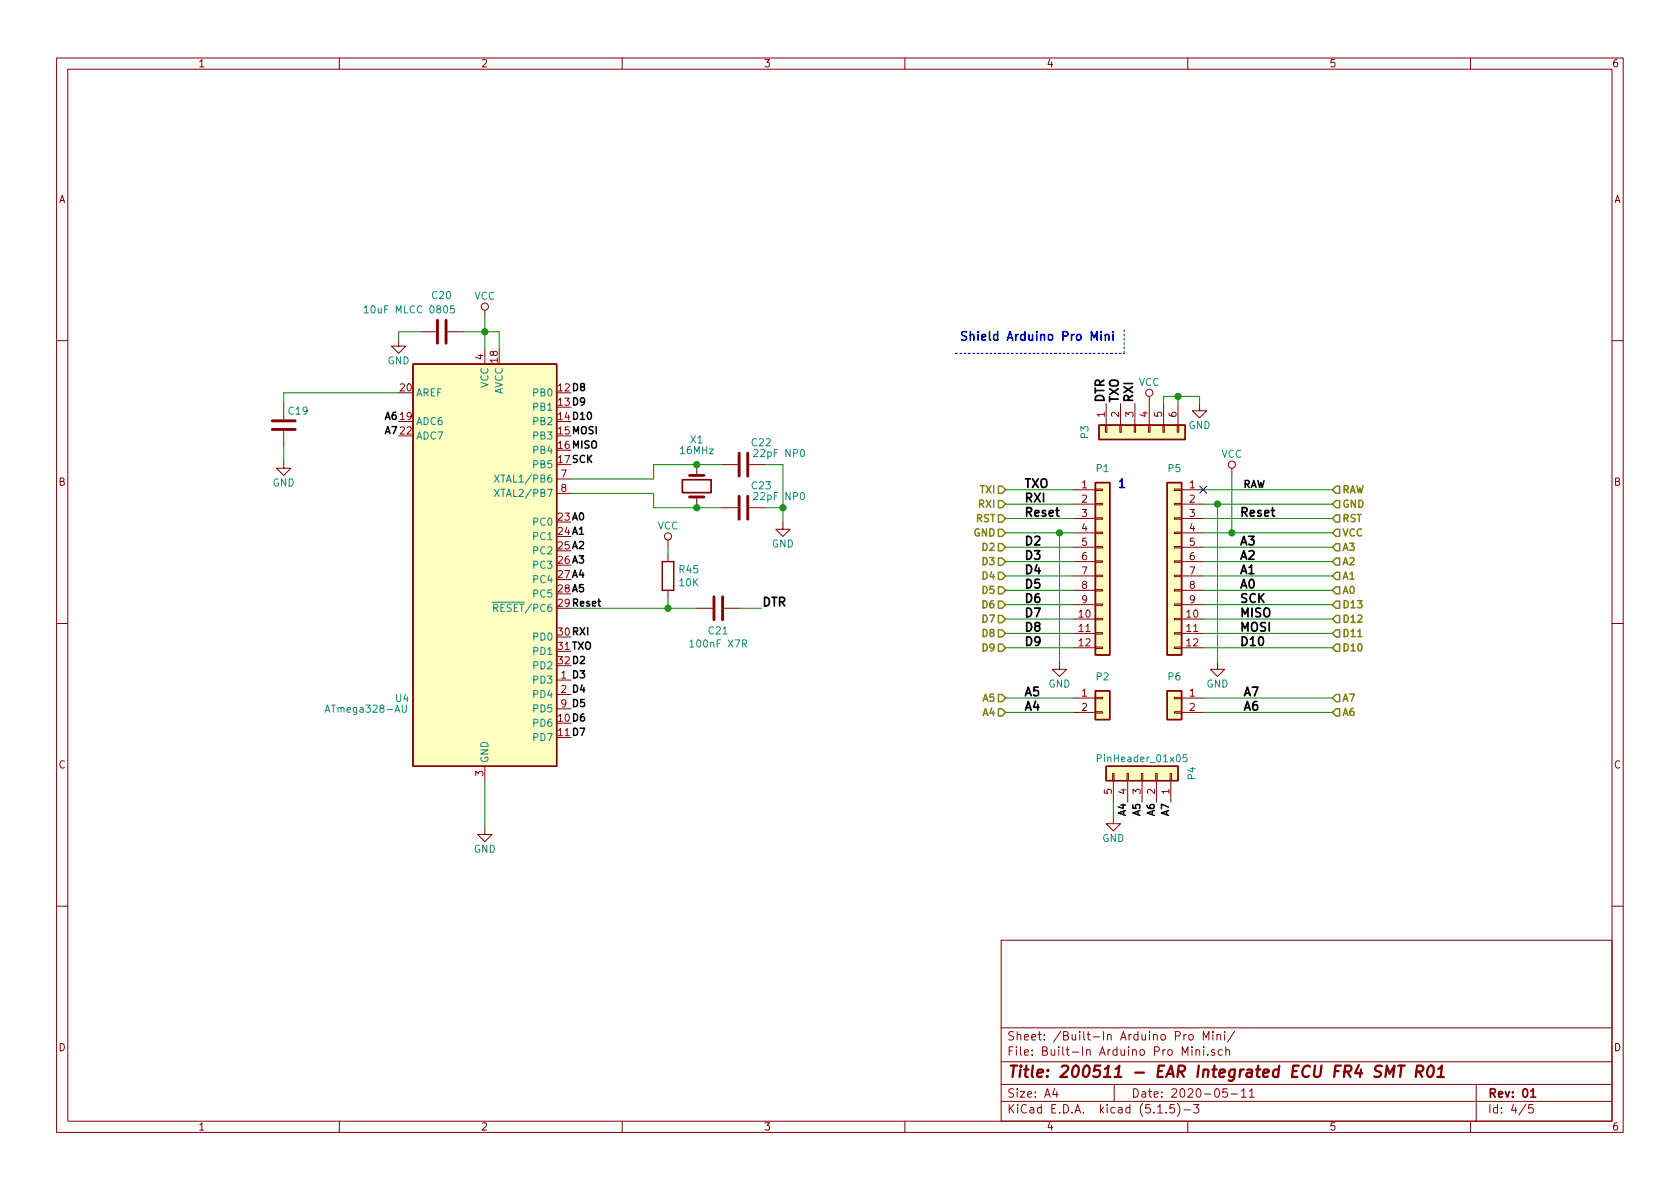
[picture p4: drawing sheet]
EESchema Schematic File Version 4
EELAYER 30 0
EELAYER END
$Descr A4 11693 8268
encoding utf-8
Sheet 4 5
Title "200511 - EAR Integrated ECU FR4 SMT R01"
Date "2020-05-11"
Rev "01"
Comp ""
Comment1 ""
Comment2 ""
Comment3 ""
Comment4 ""
$EndDescr
Text HLabel 7000 4500 0    50   Input ~ 10
D9
Text HLabel 7000 4400 0    50   Input ~ 10
D8
Text HLabel 7000 4300 0    50   Input ~ 10
D7
Text HLabel 7000 4200 0    50   Input ~ 10
D6
Text HLabel 7000 4100 0    50   Input ~ 10
D5
Text HLabel 7000 4000 0    50   Input ~ 10
D4
Text HLabel 7000 3900 0    50   Input ~ 10
D3
Text HLabel 7000 3800 0    50   Input ~ 10
D2
Text HLabel 7000 3700 0    50   Input ~ 10
GND
Text HLabel 7000 3600 0    50   Input ~ 10
RST
Text HLabel 7000 3500 0    50   Input ~ 10
RXI
Text HLabel 7000 3400 0    50   Input ~ 10
TXI
Text Label 7700 2800 1    60   ~ 12
DTR
Text Label 7900 2800 1    60   ~ 12
RXI
Text Label 7125 3400 0    60   ~ 12
TXO
Text Label 7125 3500 0    60   ~ 12
RXI
Text Label 7125 3600 0    60   ~ 12
Reset
Text Label 8625 3600 0    60   ~ 12
Reset
Text Label 7125 3800 0    60   ~ 12
D2
Text Label 7125 3900 0    60   ~ 12
D3
Text Label 7125 4000 0    60   ~ 12
D4
Text Label 7125 4100 0    60   ~ 12
D5
Text Label 7125 4200 0    60   ~ 12
D6
Text Label 7125 4300 0    60   ~ 12
D7
Text Label 7125 4400 0    60   ~ 12
D8
Text Label 7125 4500 0    60   ~ 12
D9
Text Label 8625 4500 0    60   ~ 12
D10
Text Label 8625 4400 0    60   ~ 12
MOSI
Text Label 8625 4300 0    60   ~ 12
MISO
Text Label 8625 4200 0    60   ~ 12
SCK
Text Label 8625 4100 0    60   ~ 12
A0
Text Label 8625 4000 0    60   ~ 12
A1
Text Label 8625 3900 0    60   ~ 12
A2
Text Label 8625 3800 0    60   ~ 12
A3
Text Label 7125 4950 0    60   ~ 12
A4
Text Label 7125 4850 0    60   ~ 12
A5
Text Notes 6675 2375 0    60   ~ 12
Shield Arduino Pro Mini \n
Wire Notes Line
	6650 2450 7825 2450
Wire Notes Line
	7825 2450 7825 2275
Text Label 8650 4850 0    60   ~ 12
A7
Text Label 8650 4950 0    60   ~ 12
A6
$Comp
L Connector_Generic:Conn_01x06 P?
U 1 1
P 7900 3000
AR Path="/5EDC41A2" Ref="P?"  Part="1" 
AR Path="/5E9BEB9C/5EDC41A2" Ref="P3"  Part="1" 
F 0 "P3" H 7900 3350 50  0000 C CNN
F 1 "PinHeader_01x06" V 8000 3000 50  0001 C CNN
F 2 "Connector_PinHeader_2.54mm:PinHeader_1x06_P2.54mm_Vertical" H 7900 3000 50  0001 C CNN
F 3 "" H 7900 3000 50  0000 C CNN
	1    7900 3000
	0    -1   1    0   
$EndComp
Text Label 7800 2800 1    60   ~ 12
TXO
$Comp
L power:GND #PWR?
U 1 1
P 8350 2800
AR Path="/5EDC41A9" Ref="#PWR?"  Part="1" 
AR Path="/5E9BEB9C/5EDC41A9" Ref="#PWR076"  Part="1" 
F 0 "#PWR076" H 8350 2550 50  0001 C CNN
F 1 "GND" H 8350 2650 50  0000 C CNN
F 2 "" H 8350 2800 50  0000 C CNN
F 3 "" H 8350 2800 50  0000 C CNN
	1    8350 2800
	1    0    0    -1  
$EndComp
$Comp
L power:VCC #PWR?
U 1 1
P 8000 2800
AR Path="/5EDC41AF" Ref="#PWR?"  Part="1" 
AR Path="/5E9BEB9C/5EDC41AF" Ref="#PWR075"  Part="1" 
F 0 "#PWR075" H 8000 2650 50  0001 C CNN
F 1 "VCC" H 8000 2950 50  0000 C CNN
F 2 "" H 8000 2800 50  0000 C CNN
F 3 "" H 8000 2800 50  0000 C CNN
	1    8000 2800
	1    0    0    -1  
$EndComp
$Comp
L power:GND #PWR?
U 1 1
P 7375 4600
AR Path="/5EDC41C1" Ref="#PWR?"  Part="1" 
AR Path="/5E9BEB9C/5EDC41C1" Ref="#PWR073"  Part="1" 
F 0 "#PWR073" H 7375 4350 50  0001 C CNN
F 1 "GND" H 7375 4450 50  0000 C CNN
F 2 "" H 7375 4600 50  0000 C CNN
F 3 "" H 7375 4600 50  0000 C CNN
	1    7375 4600
	1    0    0    -1  
$EndComp
Wire Wire Line
	7475 3700 7375 3700
Wire Wire Line
	7375 3700 7375 4600
Wire Wire Line
	8375 3500 8475 3500
Wire Wire Line
	8475 3500 8475 4600
$Comp
L power:GND #PWR?
U 1 1
P 8475 4600
AR Path="/5EDC41D8" Ref="#PWR?"  Part="1" 
AR Path="/5E9BEB9C/5EDC41D8" Ref="#PWR077"  Part="1" 
F 0 "#PWR077" H 8475 4350 50  0001 C CNN
F 1 "GND" H 8475 4450 50  0000 C CNN
F 2 "" H 8475 4600 50  0000 C CNN
F 3 "" H 8475 4600 50  0000 C CNN
	1    8475 4600
	1    0    0    -1  
$EndComp
Wire Wire Line
	8375 3700 8575 3700
Wire Wire Line
	8575 3700 8575 3300
$Comp
L power:VCC #PWR?
U 1 1
P 8575 3300
AR Path="/5EDC41E0" Ref="#PWR?"  Part="1" 
AR Path="/5E9BEB9C/5EDC41E0" Ref="#PWR078"  Part="1" 
F 0 "#PWR078" H 8575 3150 50  0001 C CNN
F 1 "VCC" H 8575 3450 50  0000 C CNN
F 2 "" H 8575 3300 50  0000 C CNN
F 3 "" H 8575 3300 50  0000 C CNN
	1    8575 3300
	1    0    0    -1  
$EndComp
Text Notes 7775 3400 0    60   ~ 12
1
Wire Wire Line
	8100 2800 8100 2750
Wire Wire Line
	8100 2750 8200 2750
Wire Wire Line
	8200 2750 8200 2800
Wire Wire Line
	8200 2750 8350 2750
Wire Wire Line
	8350 2750 8350 2800
Connection ~ 8200 2750
Wire Wire Line
	7000 3400 7475 3400
Wire Wire Line
	7000 3500 7475 3500
Wire Wire Line
	7000 3600 7475 3600
Wire Wire Line
	7000 3700 7375 3700
Connection ~ 7375 3700
Wire Wire Line
	7000 3800 7475 3800
Wire Wire Line
	7000 3900 7475 3900
Wire Wire Line
	7000 4000 7475 4000
Wire Wire Line
	7000 4100 7475 4100
Wire Wire Line
	7000 4200 7475 4200
Wire Wire Line
	7000 4300 7475 4300
Wire Wire Line
	7000 4400 7475 4400
Wire Wire Line
	7000 4500 7475 4500
Text HLabel 9275 4500 2    50   Input ~ 10
D10
Text HLabel 9275 4400 2    50   Input ~ 10
D11
Text HLabel 9275 4300 2    50   Input ~ 10
D12
Text HLabel 9275 4200 2    50   Input ~ 10
D13
Text HLabel 9275 4100 2    50   Input ~ 10
A0
Text HLabel 9275 4000 2    50   Input ~ 10
A1
Text HLabel 9275 3900 2    50   Input ~ 10
A2
Text HLabel 9275 3800 2    50   Input ~ 10
A3
Text HLabel 9275 3400 2    50   Input ~ 10
RAW
Text HLabel 9275 3600 2    50   Input ~ 10
RST
Text HLabel 9275 3500 2    50   Input ~ 10
GND
Wire Wire Line
	9275 3500 8475 3500
Connection ~ 8475 3500
Wire Wire Line
	8375 3600 9275 3600
Wire Wire Line
	8375 3800 9275 3800
Wire Wire Line
	8375 3900 9275 3900
Wire Wire Line
	8375 4100 9275 4100
Wire Wire Line
	8375 4000 9275 4000
Wire Wire Line
	8375 4200 9275 4200
Wire Wire Line
	8375 4300 9275 4300
Wire Wire Line
	8375 4400 9275 4400
Wire Wire Line
	8375 4500 9275 4500
Connection ~ 8575 3700
Wire Wire Line
	9275 3700 8575 3700
Text HLabel 9275 3700 2    50   Input ~ 10
VCC
Text HLabel 7000 4850 0    50   Input ~ 10
A5
Text HLabel 7000 4950 0    50   Input ~ 10
A4
Wire Wire Line
	7475 4850 7000 4850
Wire Wire Line
	7000 4950 7475 4950
$Comp
L Connector_Generic:Conn_01x02 P?
U 1 1
P 8175 4850
AR Path="/5EDC419C" Ref="P?"  Part="1" 
AR Path="/5E9BEB9C/5EDC419C" Ref="P6"  Part="1" 
F 0 "P6" H 8175 5000 50  0000 C CNN
F 1 "PinHeader_01x02" V 8275 4850 50  0001 C CNN
F 2 "Connector_PinHeader_2.54mm:PinHeader_1x02_P2.54mm_Vertical" H 8175 4850 50  0001 C CNN
F 3 "" H 8175 4850 50  0000 C CNN
	1    8175 4850
	-1   0    0    -1  
$EndComp
Wire Wire Line
	9275 4850 8375 4850
Wire Wire Line
	9275 4950 8375 4950
$Comp
L power:VCC #PWR?
U 1 1
P 3375 2200
AR Path="/5E9C4A61" Ref="#PWR?"  Part="1" 
AR Path="/5E9BEB9C/5E9C4A61" Ref="#PWR069"  Part="1" 
F 0 "#PWR069" H 3375 2050 50  0001 C CNN
F 1 "VCC" H 3375 2350 50  0000 C CNN
F 2 "" H 3375 2200 50  0000 C CNN
F 3 "" H 3375 2200 50  0000 C CNN
	1    3375 2200
	1    0    0    -1  
$EndComp
Wire Wire Line
	3375 2425 3375 2300
Wire Wire Line
	3375 2300 3475 2300
Wire Wire Line
	3475 2300 3475 2425
Connection ~ 3375 2300
Wire Wire Line
	3375 2300 3375 2200
$Comp
L power:GND #PWR?
U 1 1
P 3375 5750
AR Path="/5E9C6B0C" Ref="#PWR?"  Part="1" 
AR Path="/5E9BEB9C/5E9C6B0C" Ref="#PWR070"  Part="1" 
F 0 "#PWR070" H 3375 5500 50  0001 C CNN
F 1 "GND" H 3375 5600 50  0000 C CNN
F 2 "" H 3375 5750 50  0000 C CNN
F 3 "" H 3375 5750 50  0000 C CNN
	1    3375 5750
	1    0    0    -1  
$EndComp
Wire Wire Line
	3375 5750 3375 5425
$Comp
L Device:C C?
U 1 1
P 1975 2950
AR Path="/5E9CAAC2" Ref="C?"  Part="1" 
AR Path="/5E9BEB9C/5E9CAAC2" Ref="C19"  Part="1" 
F 0 "C19" H 2000 3050 50  0000 L CNN
F 1 "100nF X7R" H 2090 2905 50  0001 L CNN
F 2 "Capacitor_SMD:C_0805_2012Metric" H 2013 2800 50  0001 C CNN
F 3 "~" H 1975 2950 50  0001 C CNN
	1    1975 2950
	1    0    0    -1  
$EndComp
Wire Wire Line
	1975 2725 2775 2725
Wire Wire Line
	1975 2800 1975 2725
$Comp
L power:GND #PWR?
U 1 1
P 1975 3200
AR Path="/5E9CC312" Ref="#PWR?"  Part="1" 
AR Path="/5E9BEB9C/5E9CC312" Ref="#PWR067"  Part="1" 
F 0 "#PWR067" H 1975 2950 50  0001 C CNN
F 1 "GND" H 1975 3050 50  0000 C CNN
F 2 "" H 1975 3200 50  0000 C CNN
F 3 "" H 1975 3200 50  0000 C CNN
	1    1975 3200
	1    0    0    -1  
$EndComp
Wire Wire Line
	1975 3200 1975 3100
$Comp
L Device:C C?
U 1 1
P 3075 2300
AR Path="/5E9CD573" Ref="C?"  Part="1" 
AR Path="/5E9BEB9C/5E9CD573" Ref="C20"  Part="1" 
F 0 "C20" V 3325 2300 50  0000 C CNN
F 1 "10uF MLCC 0805" V 3225 2525 50  0000 C CNN
F 2 "Capacitor_SMD:C_0805_2012Metric" H 3113 2150 50  0001 C CNN
F 3 "~" H 3075 2300 50  0001 C CNN
	1    3075 2300
	0    -1   -1   0   
$EndComp
$Comp
L power:GND #PWR?
U 1 1
P 2775 2350
AR Path="/5E9CDE9E" Ref="#PWR?"  Part="1" 
AR Path="/5E9BEB9C/5E9CDE9E" Ref="#PWR068"  Part="1" 
F 0 "#PWR068" H 2775 2100 50  0001 C CNN
F 1 "GND" H 2775 2200 50  0000 C CNN
F 2 "" H 2775 2350 50  0000 C CNN
F 3 "" H 2775 2350 50  0000 C CNN
	1    2775 2350
	1    0    0    -1  
$EndComp
Wire Wire Line
	2775 2350 2775 2300
Wire Wire Line
	2775 2300 2925 2300
Wire Wire Line
	3225 2300 3375 2300
Wire Wire Line
	4850 3225 4550 3225
Wire Wire Line
	4550 3225 4550 3325
Wire Wire Line
	4550 3325 3975 3325
Wire Wire Line
	4850 3525 4550 3525
Wire Wire Line
	4550 3525 4550 3425
Wire Wire Line
	4550 3425 3975 3425
$Comp
L power:GND #PWR?
U 1 1
P 5450 3625
AR Path="/5E9D80BD" Ref="#PWR?"  Part="1" 
AR Path="/5E9BEB9C/5E9D80BD" Ref="#PWR072"  Part="1" 
F 0 "#PWR072" H 5450 3375 50  0001 C CNN
F 1 "GND" H 5450 3475 50  0000 C CNN
F 2 "" H 5450 3625 50  0000 C CNN
F 3 "" H 5450 3625 50  0000 C CNN
	1    5450 3625
	1    0    0    -1  
$EndComp
$Comp
L Device:R R?
U 1 1
P 4650 4000
AR Path="/5E9DBF86" Ref="R?"  Part="1" 
AR Path="/5E9BEB9C/5E9DBF86" Ref="R45"  Part="1" 
F 0 "R45" H 4720 4046 50  0000 L CNN
F 1 "10K" H 4720 3955 50  0000 L CNN
F 2 "Resistor_SMD:R_0805_2012Metric" V 4580 4000 50  0001 C CNN
F 3 "~" H 4650 4000 50  0001 C CNN
	1    4650 4000
	1    0    0    -1  
$EndComp
$Comp
L Device:C C?
U 1 1
P 5000 4225
AR Path="/5E9DBF92" Ref="C?"  Part="1" 
AR Path="/5E9BEB9C/5E9DBF92" Ref="C21"  Part="1" 
F 0 "C21" V 4840 4225 50  0000 C CNN
F 1 "100nF X7R" V 4749 4225 50  0000 C CNN
F 2 "Capacitor_SMD:C_0805_2012Metric" H 5038 4075 50  0001 C CNN
F 3 "~" H 5000 4225 50  0001 C CNN
	1    5000 4225
	0    -1   -1   0   
$EndComp
$Comp
L power:VCC #PWR?
U 1 1
P 4650 3800
AR Path="/5E9E174A" Ref="#PWR?"  Part="1" 
AR Path="/5E9BEB9C/5E9E174A" Ref="#PWR071"  Part="1" 
F 0 "#PWR071" H 4650 3650 50  0001 C CNN
F 1 "VCC" H 4650 3950 50  0000 C CNN
F 2 "" H 4650 3800 50  0000 C CNN
F 3 "" H 4650 3800 50  0000 C CNN
	1    4650 3800
	1    0    0    -1  
$EndComp
Wire Wire Line
	4650 3800 4650 3850
Wire Wire Line
	5300 4225 5150 4225
Text Label 3975 2725 0    50   ~ 10
D8
Text Label 3975 2825 0    50   ~ 10
D9
Text Label 3975 2925 0    50   ~ 10
D10
Text Label 3975 3025 0    50   ~ 10
MOSI
Text Label 3975 3125 0    50   ~ 10
MISO
Text Label 3975 3225 0    50   ~ 10
SCK
Text Label 3975 3625 0    50   ~ 10
A0
Text Label 3975 3725 0    50   ~ 10
A1
Text Label 3975 3825 0    50   ~ 10
A2
Text Label 3975 3925 0    50   ~ 10
A3
Text Label 3975 4025 0    50   ~ 10
A4
Text Label 3975 4125 0    50   ~ 10
A5
$Comp
L EAR-ECU-Integrated_CPU_01-rescue:ATmega328-AU-MCU_Microchip_ATmega-EAR-ECU-Integrated_CPU_00-rescue U4
U 1 1
P 3375 3925
F 0 "U4" H 2800 3000 50  0000 C CNN
F 1 "ATmega328-AU" H 2550 2925 50  0000 C CNN
F 2 "Package_QFP:TQFP-32_7x7mm_P0.8mm" H 3375 3925 50  0001 C CIN
F 3 "http://ww1.microchip.com/downloads/en/DeviceDoc/ATmega328_P%20AVR%20MCU%20with%20picoPower%20Technology%20Data%20Sheet%2040001984A.pdf" H 3375 3925 50  0001 C CNN
	1    3375 3925
	1    0    0    -1  
$EndComp
Text Label 2775 2925 2    50   ~ 10
A6
Text Label 2775 3025 2    50   ~ 10
A7
Text Label 3975 4425 0    50   ~ 10
RXI
Text Label 3975 4525 0    50   ~ 10
TXO
Text Label 3975 4625 0    50   ~ 10
D2
Text Label 3975 4725 0    50   ~ 10
D3
Text Label 3975 4825 0    50   ~ 10
D4
Text Label 3975 4925 0    50   ~ 10
D5
Text Label 3975 5025 0    50   ~ 10
D6
Text Label 3975 5125 0    50   ~ 10
D7
Text Label 3975 4225 0    50   ~ 10
Reset
Wire Wire Line
	3975 4225 4650 4225
Wire Wire Line
	4650 4150 4650 4225
Connection ~ 4650 4225
Wire Wire Line
	4650 4225 4850 4225
$Comp
L Connector_Generic:Conn_01x05 P?
U 1 1
P 7950 5375
AR Path="/5EA1239B" Ref="P?"  Part="1" 
AR Path="/5E9BEB9C/5EA1239B" Ref="P4"  Part="1" 
F 0 "P4" H 7950 5725 50  0000 C CNN
F 1 "PinHeader_01x05" V 8050 5375 50  0000 C CNN
F 2 "Connector_PinHeader_2.54mm:PinHeader_1x05_P2.54mm_Vertical" H 7950 5375 50  0001 C CNN
F 3 "" H 7950 5375 50  0000 C CNN
	1    7950 5375
	0    1    -1   0   
$EndComp
$Comp
L power:GND #PWR?
U 1 1
P 7750 5675
AR Path="/5EA151DB" Ref="#PWR?"  Part="1" 
AR Path="/5E9BEB9C/5EA151DB" Ref="#PWR074"  Part="1" 
F 0 "#PWR074" H 7750 5425 50  0001 C CNN
F 1 "GND" H 7750 5525 50  0000 C CNN
F 2 "" H 7750 5675 50  0000 C CNN
F 3 "" H 7750 5675 50  0000 C CNN
	1    7750 5675
	1    0    0    -1  
$EndComp
Wire Wire Line
	7750 5675 7750 5575
Text Label 7850 5575 3    50   ~ 10
A4
Text Label 7950 5575 3    50   ~ 10
A5
Text Label 8050 5575 3    50   ~ 10
A6
Text Label 8150 5575 3    50   ~ 10
A7
Wire Wire Line
	8375 3400 9275 3400
NoConn ~ 8375 3400
Text Label 8650 3400 0    50   ~ 10
RAW
Text Label 5300 4225 0    60   ~ 12
DTR
Text HLabel 9275 4950 2    50   Input ~ 10
A6
Text HLabel 9275 4850 2    50   Input ~ 10
A7
$Comp
L Device:Crystal X1
U 1 1
P 4850 3375
F 0 "X1" V 4525 3325 50  0000 L CNN
F 1 "16MHz" V 4600 3250 50  0000 L CNN
F 2 "Crystal:Crystal_HC49-4H_Vertical" H 4850 3375 50  0001 C CNN
F 3 "~" H 4850 3375 50  0001 C CNN
	1    4850 3375
	0    1    1    0   
$EndComp
$Comp
L Device:C C?
U 1 1
P 5175 3225
AR Path="/5EA8B1E2" Ref="C?"  Part="1" 
AR Path="/5E9BEB9C/5EA8B1E2" Ref="C22"  Part="1" 
F 0 "C22" V 5325 3100 50  0000 C CNN
F 1 "22pF NP0" V 5250 2975 50  0000 C CNN
F 2 "Capacitor_SMD:C_0805_2012Metric" H 5213 3075 50  0001 C CNN
F 3 "~" H 5175 3225 50  0001 C CNN
	1    5175 3225
	0    -1   -1   0   
$EndComp
Wire Wire Line
	5025 3225 4850 3225
Connection ~ 4850 3225
Connection ~ 4850 3525
Wire Wire Line
	5325 3525 5450 3525
Wire Wire Line
	5450 3525 5450 3625
Wire Wire Line
	5325 3225 5450 3225
Wire Wire Line
	5450 3225 5450 3525
Connection ~ 5450 3525
Wire Wire Line
	4850 3525 5025 3525
$Comp
L Device:C C?
U 1 1
P 5175 3525
AR Path="/5EBAD350" Ref="C?"  Part="1" 
AR Path="/5E9BEB9C/5EBAD350" Ref="C23"  Part="1" 
F 0 "C23" V 5325 3400 50  0000 C CNN
F 1 "22pF NP0" V 5250 3275 50  0000 C CNN
F 2 "Capacitor_SMD:C_0805_2012Metric" H 5213 3375 50  0001 C CNN
F 3 "~" H 5175 3525 50  0001 C CNN
	1    5175 3525
	0    -1   -1   0   
$EndComp
$Comp
L Connector_Generic:Conn_01x02 P?
U 1 1
P 7675 4850
AR Path="/5EDC4196" Ref="P?"  Part="1" 
AR Path="/5E9BEB9C/5EDC4196" Ref="P2"  Part="1" 
F 0 "P2" H 7675 5000 50  0000 C CNN
F 1 "PinHeader_01x02" V 7775 4850 50  0001 C CNN
F 2 "Connector_PinHeader_2.54mm:PinHeader_1x02_P2.54mm_Vertical" H 7675 4850 50  0001 C CNN
F 3 "" H 7675 4850 50  0000 C CNN
	1    7675 4850
	1    0    0    -1  
$EndComp
$Comp
L Connector_Generic:Conn_01x12 P?
U 1 1
P 8175 3900
AR Path="/5EDC41BB" Ref="P?"  Part="1" 
AR Path="/5E9BEB9C/5EDC41BB" Ref="P5"  Part="1" 
F 0 "P5" H 8175 4550 50  0000 C CNN
F 1 "PinHeader_01x12" V 8275 3900 50  0001 C CNN
F 2 "Connector_PinHeader_2.54mm:PinHeader_1x12_P2.54mm_Vertical" H 8175 3900 50  0001 C CNN
F 3 "" H 8175 3900 50  0000 C CNN
	1    8175 3900
	-1   0    0    -1  
$EndComp
$Comp
L Connector_Generic:Conn_01x12 P?
U 1 1
P 7675 3900
AR Path="/5EDC41B5" Ref="P?"  Part="1" 
AR Path="/5E9BEB9C/5EDC41B5" Ref="P1"  Part="1" 
F 0 "P1" H 7675 4550 50  0000 C CNN
F 1 "PinHeader_01x12" V 7775 3900 50  0001 C CNN
F 2 "Connector_PinHeader_2.54mm:PinHeader_1x12_P2.54mm_Vertical" H 7675 3900 50  0001 C CNN
F 3 "" H 7675 3900 50  0000 C CNN
	1    7675 3900
	1    0    0    -1  
$EndComp
$EndSCHEMATC
